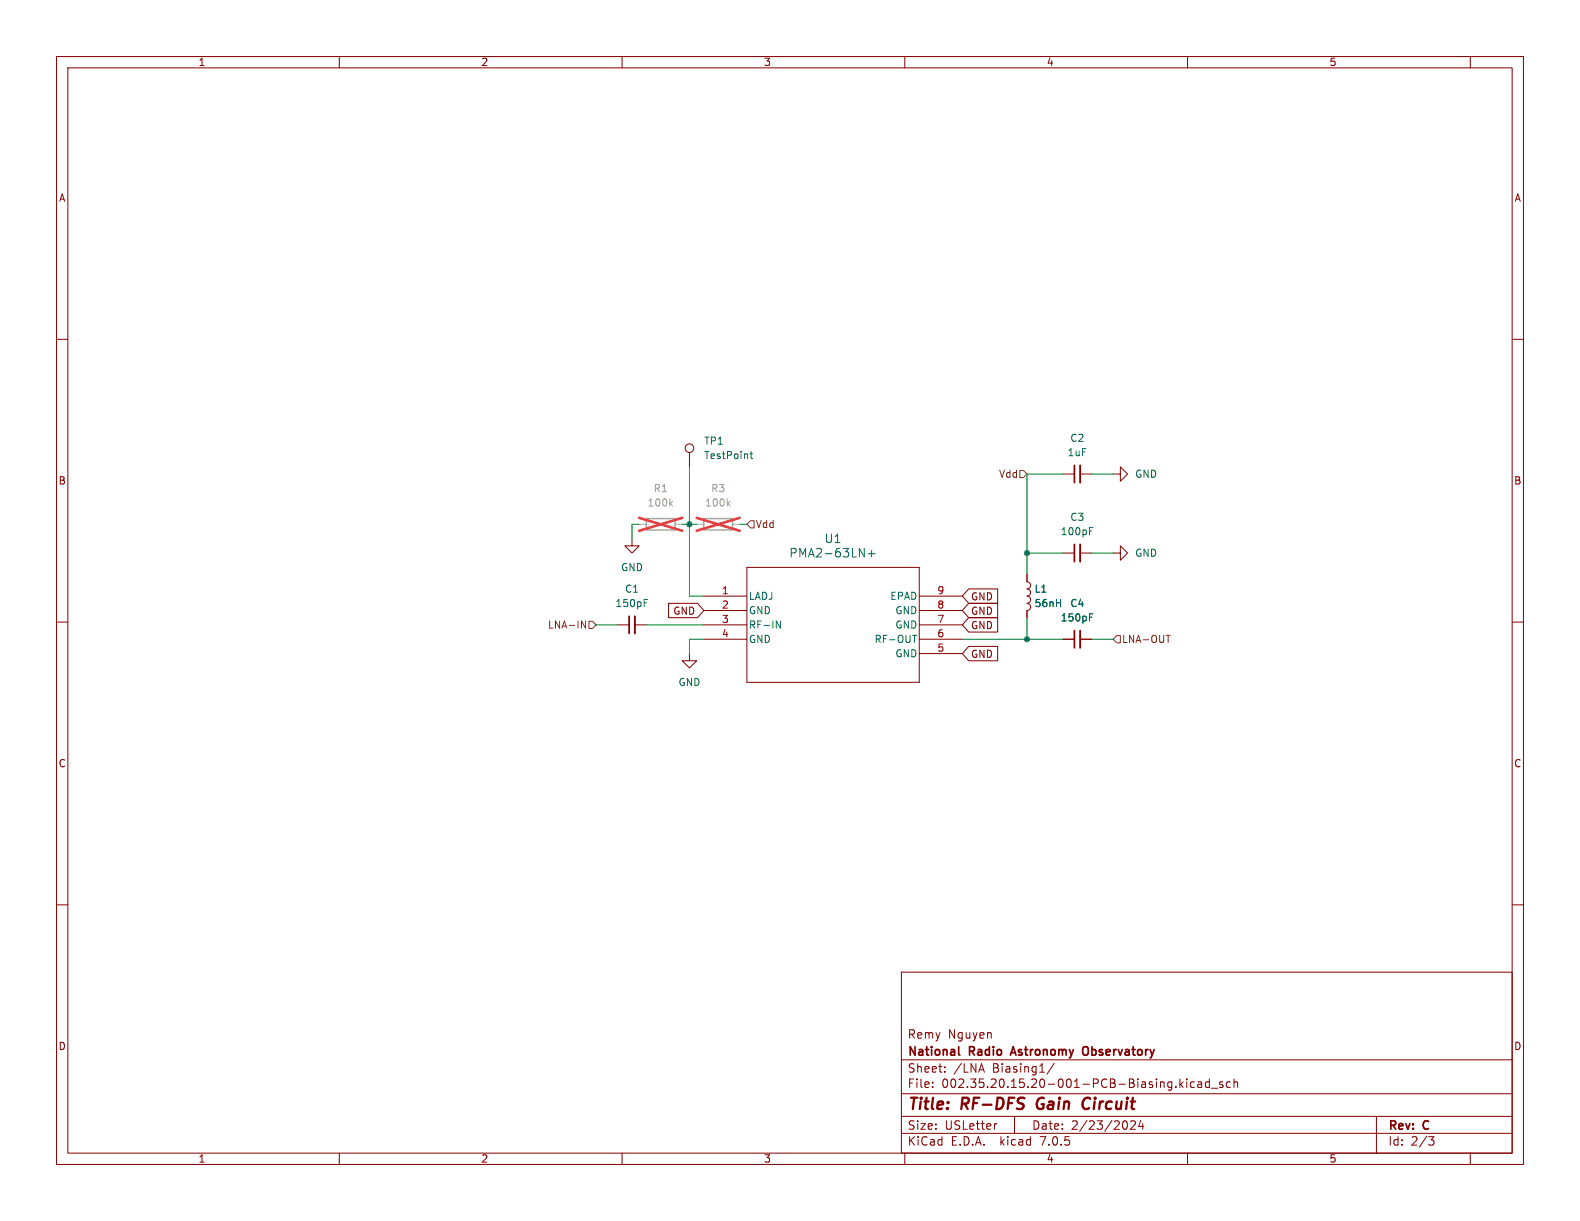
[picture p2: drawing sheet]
<svg xmlns="http://www.w3.org/2000/svg" width="279mm" height="216mm" viewBox="0 0 279 216" stroke-linecap="round" stroke-linejoin="round" font-family="sans-serif">
<g fill="none" stroke="#840000" stroke-width=".18">
<path d="M10 10h259.4v195.9h-259.4zM12 12h255.4v191.9h-255.4zM60 10v2M110 10v2M160 10v2M210 10v2M260 10v2M10 60h2M267.4 60h2M111.8 95.3v1.2h1.2l-1.2 1.3-1.3-1.3h1.3M121.9 80v2.6M188 83.8h2"/>
<path d="M188 97.8h2M191 83.8h2M191 97.8h2M196.8 97.8h1.3v-1.3l1.3 1.3-1.3 1.3v-1.3M196.8 83.8h1.3v-1.2l1.3 1.2-1.3 1.3v-1.3M10 110h2M109.2 110.5h2.1M112.3 110.5h2M118.2 106.7h5.1l1.2 1.3-1.2 1.2h-5.1zM121.9 115.6v1.2h1.3l-1.3 1.3-1.3-1.3h1.3M124.5 113h7.6M124.5 105.4h7.6"/>
<path d="M124.5 110.5h7.6M124.5 108h7.6M132.1 100.3h30.5v20.4h-30.5zM162.6 113h7.6M162.6 105.4h7.6M162.6 110.5h7.6M162.6 108h7.6M162.6 115.6h7.6M171.3 106.7h5.1v2.5h-5.1l-1.1-1.2zM171.3 109.2h5.1v2.6h-5.1l-1.1-1.3zM171.3 104.1h5.1v2.6h-5.1l-1.1-1.3zM171.3 114.3h5.1v2.5h-5.1l-1.1-1.2z"/>
<path d="M181.6 101.6v1.3a.64 .64 0 0 1 .6 .6 .64 .64 0 0 1-.6 .6 .64 .64 0 0 1 .6 .7 .64 .64 0 0 1-.6 .6 .64 .64 0 0 1 .6 .6 .64 .64 0 0 1-.6 .7 .64 .64 0 0 1 .6 .6 .64 .64 0 0 1-.6 .7v1.2M188 113h2M191 113h2M267.4 110h2M10 160h2M267.4 160h2M159.4 171.9h108v32h-108zM159.4 197.4h108M159.4 193.4h108M159.4 187.4h108M164.9 192.1v.2M164.9 191.4v.1"/>
<path d="M167.1 189.4v.2M167.1 188.7v.1M173.2 189.2h.7M173.6 188.1l.5 1.5M176.3 198.7l-.4 .1M179.4 197.4v3M186.4 188l-1.3 1.9M199.3 198.5v.9M199.9 198.3l.6-.1 .2 .1 .1 .3-.9 1.1h.9M201.7 198.1l-.3 1.1h.9M202.1 198.7v1M208.8 191.7l.4 .6"/>
<path d="M209.2 191.3l-.6 .6M209.9 190.8v.1M209.9 191.3v1M211.2 191.4l-.4-.1-.3 .3v.4l.1 .2h.6M211.9 191.4h.5l.1 .9M212.5 191.6l-.5 .1a.29 .29 0 0 0-.2 .3 .29 .29 0 0 0 .2 .3l.5-.1M213.9 191.4l-.5-.1-.3 .3v.4l.2 .2h.6M213.9 190.8v1.5M214.2 192.4h1.2M216.2 191.4l-.3-.1-.3 .2 .1 .2 .5 .2v.3h-.6M217.6 191.4l-.5-.1-.2 .3v.4l.1 .2h.6M218.2 191.4l.2-.1 .4 .1 .1 .9"/>
<path d="M218.2 190.8v1.5M243.4 197.4v6.5M60 203.9v2M110 203.9v2M159.4 200.4h108M160 203.9v2M210 203.9v2M252.6 201h1l-.5 .6 .4 .1 .1 .5-.3 .3h-.4M260 203.9v2"/>
<circle cx="121.9" cy="79.2" r=".76"/>
</g>
<path d="M191.9 194.2a1.11 1.11 0 0 0 .1 1.9" fill="none" stroke="#840000" stroke-width=".4"/>
<path d="M190 82.3v3M190 96.3v3M111.3 109v3M190 111.5v3.1M169.5 185.1v1.3l.2 .2M191.8 185.1h-.1a.96 .96 0 0 0 .1 1.5" fill="none" stroke="#840000" stroke-width=".3"/>
<path d="M114.3 91.7h5.1v2h-5.1zM124.5 91.7h5v2h-5z" fill="none" stroke="#a1a1a1" stroke-width=".25"/>
<path d="M113 92.7h1.3M119.4 92.7h1.2M123.2 92.7h1.3M129.5 92.7h1.3" fill="none" stroke="#a1a1a1" stroke-width=".18"/>
<path d="M118.6 89l.3 .5M118.9 88.6l-.5 .5M128.7 89l.4 .5M129.1 88.6l-.5 .5" fill="none" stroke="#989898" stroke-width=".18"/>
<path d="M113 91.6l7.6 2.3M120.6 91.6l-7.6 2.3M123.2 91.6l7.6 2.3M130.8 91.6l-7.6 2.3" fill="none" stroke="#eb3a3d" stroke-width=".46"/>
<path d="M191 82.3v3M191 96.3v3M112.3 109v3M191 111.5v3.1" fill="none" stroke="#840000" stroke-width=".33"/>
<path d="M132.8 79.8v1.1l.3 .2M132.6 80.3h.5M153.6 97.9h1.1M154.1 97.3v1.2M192.7 93.3h.6M113.9 106h.6M137.3 109.8l.7 1.3v-1.3M161.4 112.3h.7M192.7 108.5h.6" fill="none" stroke="#006464" stroke-width=".18"/>
<path d="M132.7 92.1h.6v1.2h-.6l-.6-.6zM180.3 83.2h.7l.6 .6-.6 .7h-.7zM102.8 109.8l.7 1.3v-1.3M104.1 109.9h.7l.6 .6-.6 .6h-.7zM197.5 112.4h.6v1.3h-.6l-.7-.7zM206.2 112.3h.7" fill="none" stroke="#725600" stroke-width=".18"/>
<g fill="none" stroke="#009600" stroke-width=".18">
<path d="M113 92.7h-1.2v2.6M120.6 92.7h2.6M121.9 82.6v22.8h2.6M130.8 92.7h1.3M181.6 97.8h6.4M188 83.8h-6.4v17.8M193 97.8h3.8M193 83.8h3.8M105.4 110.5h3.8M114.3 110.5h10.2M124.5 113h-2.6v2.6M170.2 113h17.8"/>
<path d="M181.6 109.2v3.8M193 113h3.8"/>
</g>
<g fill="#009600" stroke="#009600" stroke-width=".18">
<circle cx="181.6" cy="97.8" r=".46"/>
<circle cx="181.6" cy="113" r=".46"/>
<circle cx="121.9" cy="92.7" r=".46"/>
</g>
<g font-size="2.8" fill="#840000">
<text x="160.4" y="196.7">Title:</text>
<text x="169.9" y="196.7">RF-DFS</text>
<text x="183.8" y="196.7">Gain</text>
<text x="192.5" y="196.7">Circuit</text>
</g>
<g font-size="2.1" fill="#006464">
<text x="139.5" y="98.7">PMA2-63LN+</text>
<text x="145.8" y="96.2">U1</text>
</g>
<g font-size="2.1" fill="#840000">
<text x="160.4" y="183.8">Remy</text>
<text x="167.6" y="183.8">Nguyen</text>
<text x="160.4" y="189.8">Sheet:</text>
<text x="160.4" y="187">National</text>
<text x="168.6" y="189.8">/LNA</text>
<text x="171.3" y="187">Radio</text>
<text x="175.4" y="189.8">Biasing1/</text>
<text x="179.2" y="187">Astronomy</text>
<text x="192.3" y="187">Observatory</text>
<text x="160.4" y="192.5">File:</text>
<text x="166.4" y="192.5">002.35.20.15.20-001-PCB-Biasing.kicad_sch</text>
<text x="160.4" y="202.7">KiCad</text>
<text x="160.4" y="199.9">Size:</text>
<text x="167" y="199.9">USLetter</text>
<text x="168.1" y="202.7">E.D.A.</text>
<text x="176.8" y="202.7">kicad</text>
<text x="182.4" y="199.9">Date:</text>
<text x="183.9" y="202.7">7.0.5</text>
<text x="189.3" y="199.9">2/23/2024</text>
<text x="245.4" y="200.1">Rev:</text>
<text x="245.4" y="202.7">Id:</text>
<text x="249.4" y="202.7">2/3</text>
<text x="251.6" y="200.1">C</text>
</g>
<g font-size="1.8" fill="#840000">
<text x="35" y="11.8">1</text>
<text x="85" y="11.8">2</text>
<text x="135" y="11.8">3</text>
<text x="185" y="11.8">4</text>
<text x="235" y="11.8">5</text>
<text x="10.4" y="35.8">A</text>
<text x="267.8" y="35.8">A</text>
<text x="10.3" y="85.8">B</text>
<text x="267.7" y="85.8">B</text>
<text x="171.6" y="106.3">GND</text>
<text x="119" y="108.9">GND</text>
<text x="171.6" y="108.9">GND</text>
<text x="171.6" y="111.4">GND</text>
<text x="171.6" y="116.5">GND</text>
<text x="10.3" y="135.8">C</text>
<text x="267.7" y="135.8">C</text>
<text x="10.3" y="185.8">D</text>
<text x="267.7" y="185.8">D</text>
<text x="35" y="205.7">1</text>
<text x="85" y="205.7">2</text>
<text x="135" y="205.7">3</text>
<text x="185" y="205.7">4</text>
<text x="235" y="205.7">5</text>
</g>
<g font-size="1.8" fill="#006464">
<text x="124.5" y="78.8">TP1</text>
<text x="124.5" y="81.3">TestPoint</text>
<text x="188.7" y="80.8">1uF</text>
<text x="189.2" y="78.3">C2</text>
<text x="200.7" y="84.6">GND</text>
<text x="187.5" y="94.8">100pF</text>
<text x="189.2" y="92.3">C3</text>
<text x="109.8" y="101.2">GND</text>
<text x="200.7" y="98.6">GND</text>
<text x="108.8" y="107.5">150pF</text>
<text x="110.5" y="105">C1</text>
<text x="132.3" y="106.2">LADJ</text>
<text x="157.4" y="106.2">EPAD</text>
<text x="182.9" y="105">L1</text>
<text x="182.9" y="107.5">56nH</text>
<text x="189.2" y="107.5">C4</text>
<text x="132.3" y="111.3">RF-IN</text>
<text x="132.3" y="108.8">GND</text>
<text x="132.3" y="113.9">GND</text>
<text x="154.6" y="113.9">RF-OUT</text>
<text x="158.3" y="111.3">GND</text>
<text x="158.3" y="108.8">GND</text>
<text x="187.5" y="110">150pF</text>
<text x="158.3" y="116.4">GND</text>
<text x="119.9" y="121.5">GND</text>
</g>
<g font-size="1.8" fill="#989898">
<text x="114.4" y="89.7">100k</text>
<text x="115.5" y="87.2">R1</text>
<text x="124.6" y="89.7">100k</text>
<text x="125.7" y="87.2">R3</text>
</g>
<g font-size="1.8" fill="#725600">
<text x="176.6" y="84.6">Vdd</text>
<text x="133.5" y="93.5">Vdd</text>
<text x="96.9" y="111.3">LNA-IN</text>
<text x="198.3" y="113.9">LNA-OUT</text>
</g>
<g font-size="1.8" fill="#a90000">
<text x="127.6" y="105.2">1</text>
<text x="127.6" y="107.7">2</text>
<text x="165.7" y="107.7">8</text>
<text x="165.7" y="105.2">9</text>
<text x="127.6" y="110.2">3</text>
<text x="127.6" y="112.8">4</text>
<text x="165.7" y="112.8">6</text>
<text x="165.7" y="110.2">7</text>
<text x="165.7" y="115.3">5</text>
</g>
</svg>
